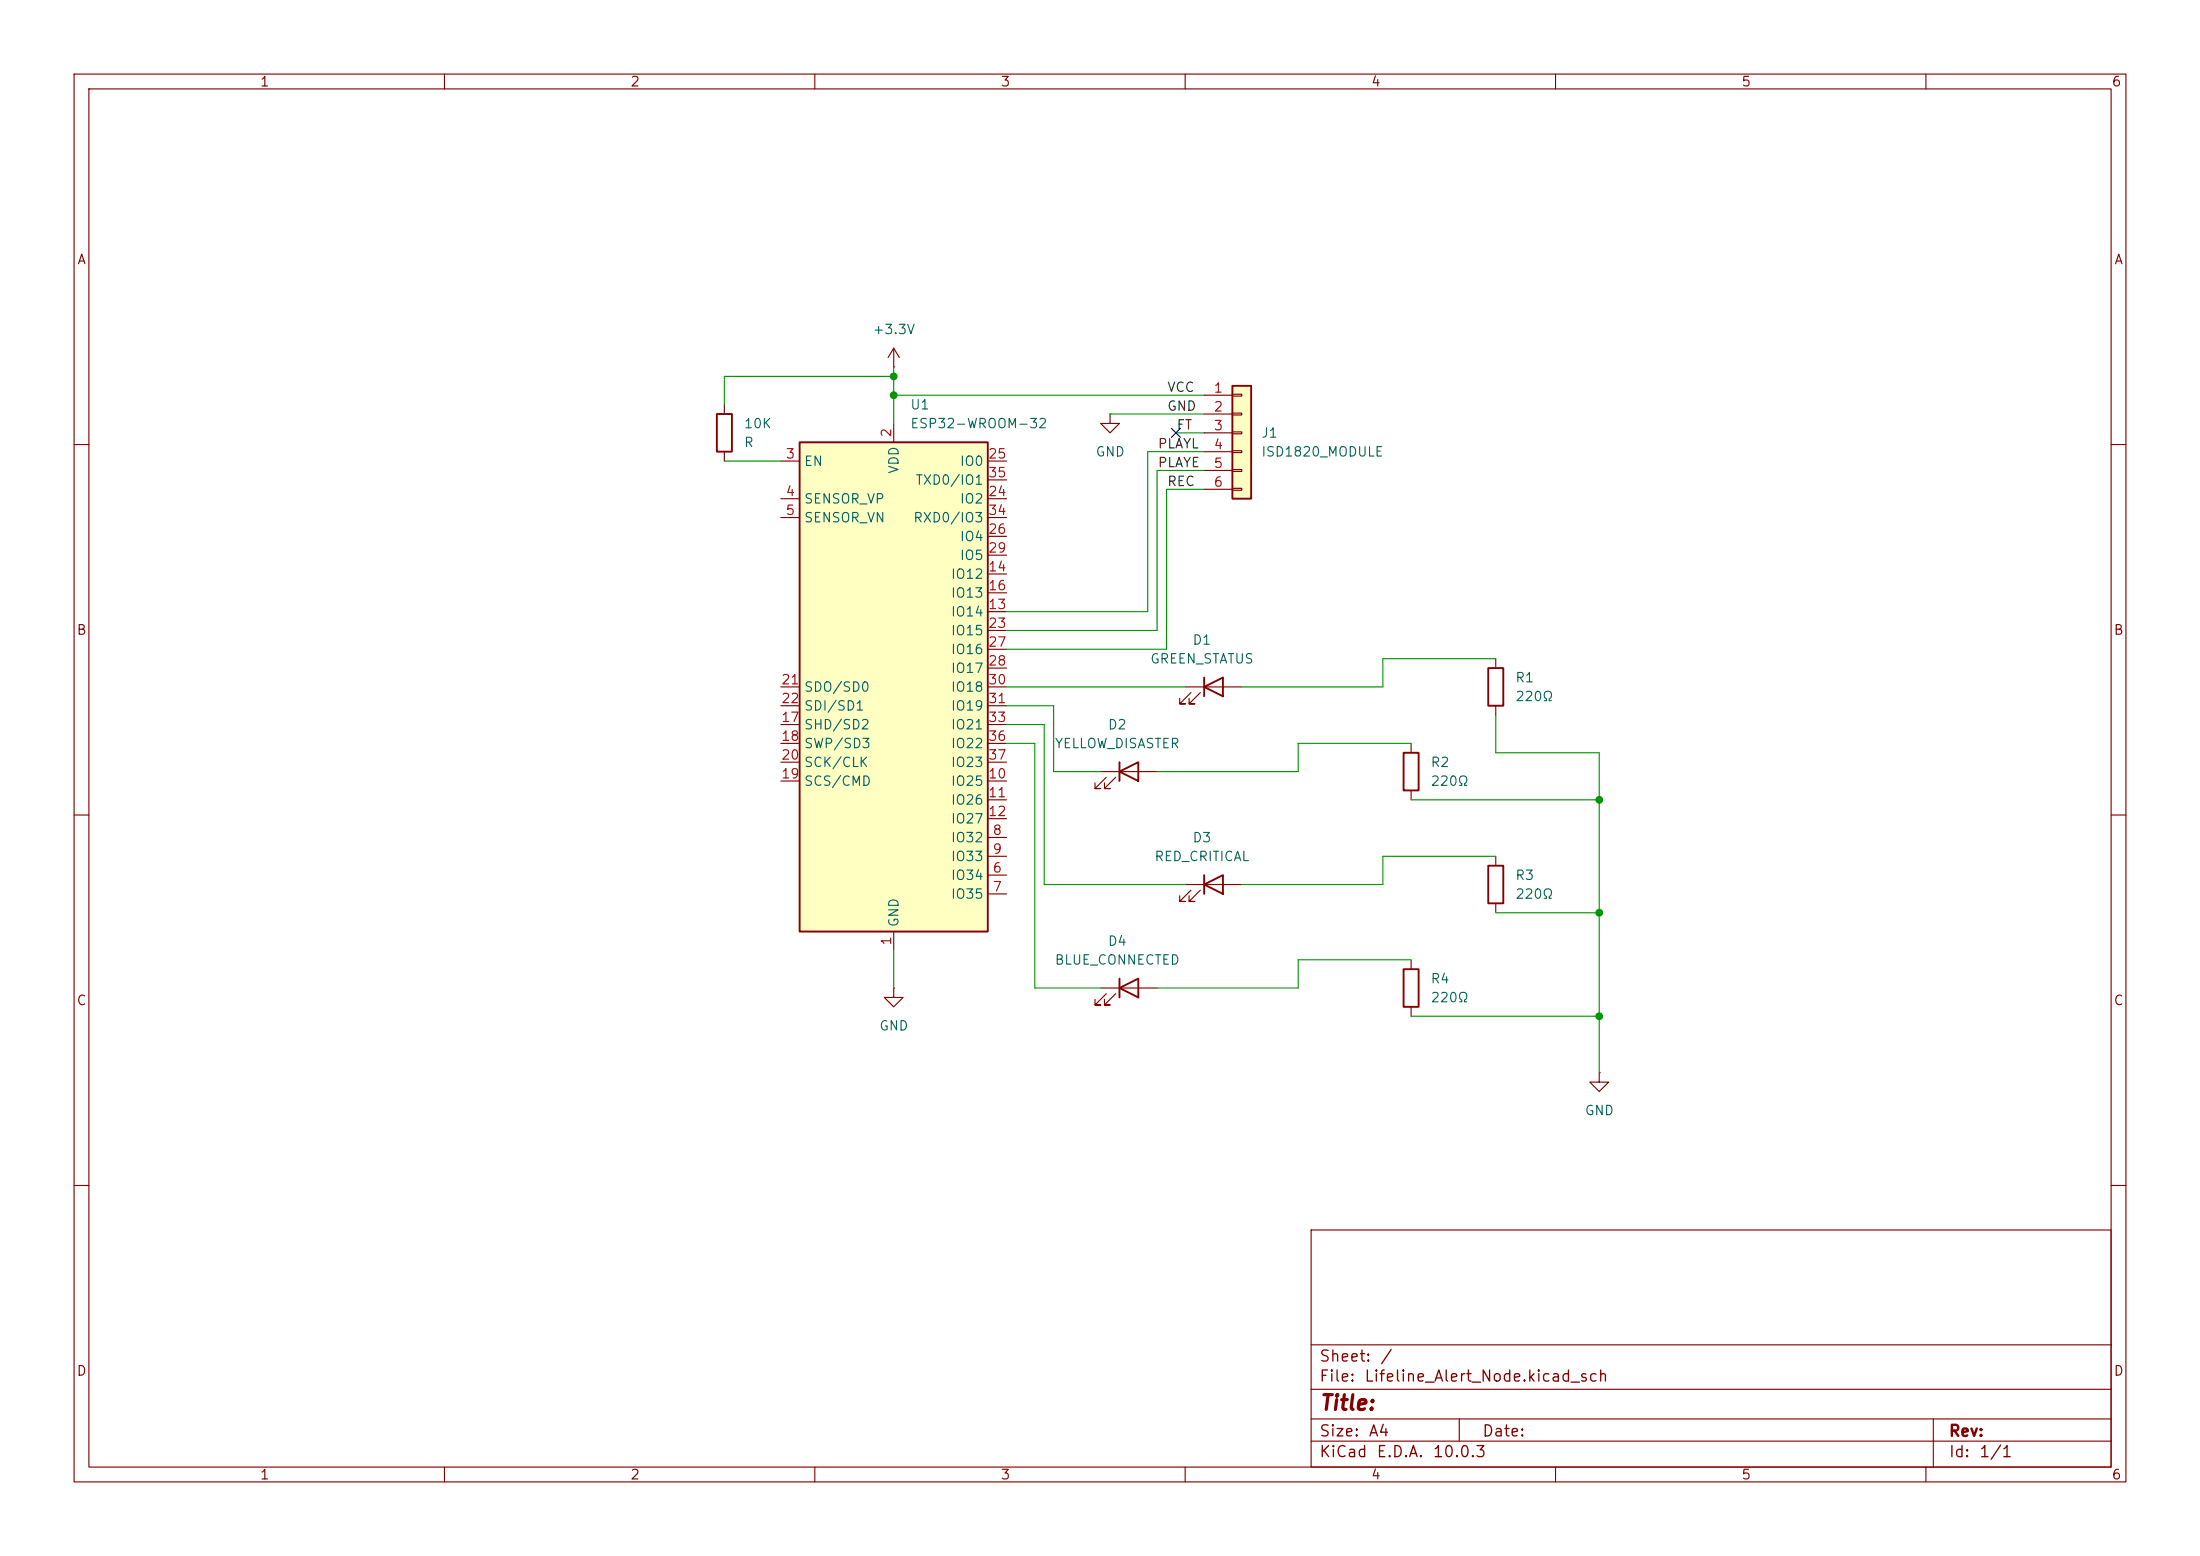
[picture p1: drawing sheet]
(kicad_sch
 (version 20260306)
 (generator "eeschema")
 (generator_version "10.0")
 (paper "A4")
 (lib_symbols
  (symbol "Connector_Generic:Conn_01x06"
   (pin_names
    (offset 1.016) (hide yes)) (exclude_from_sim no) (in_bom yes) (on_board yes)
   (in_pos_files yes)
   (duplicate_pin_numbers_are_jumpers no)
   (property "Reference" "J" (at 0 7.62 0) (show_name no) (do_not_autoplace no) (effects (font (size 1.27 1.27))))
   (property "Value" "Conn_01x06" (at 0 -10.16 0) (show_name no) (do_not_autoplace no) (effects (font (size 1.27 1.27))))
   (property "Footprint" "" (at 0 0 0) (show_name no) (do_not_autoplace no) (hide yes) (effects (font (size 1.27 1.27))))
   (property "Datasheet" "" (at 0 0 0) (show_name no) (do_not_autoplace no) (hide yes) (effects (font (size 1.27 1.27))))
   (property "Description" "Generic connector, single row, 01x06, script generated (kicad-library-utils/schlib/autogen/connector/)" (at 0 0 0) (show_name no) (do_not_autoplace no) (hide yes) (effects (font (size 1.27 1.27))))
   (symbol "Conn_01x06_1_1"
    (rectangle (start -1.27 6.35) (end 1.27 -8.89) (stroke (width 0.254) (type default)) (fill (type background)))
    (rectangle (start -1.27 5.207) (end 0 4.953) (stroke (width 0.1524) (type default)) (fill (type none)))
    (rectangle (start -1.27 2.667) (end 0 2.413) (stroke (width 0.1524) (type default)) (fill (type none)))
    (rectangle (start -1.27 0.127) (end 0 -0.127) (stroke (width 0.1524) (type default)) (fill (type none)))
    (rectangle (start -1.27 -2.413) (end 0 -2.667) (stroke (width 0.1524) (type default)) (fill (type none)))
    (rectangle (start -1.27 -4.953) (end 0 -5.207) (stroke (width 0.1524) (type default)) (fill (type none)))
    (rectangle (start -1.27 -7.493) (end 0 -7.747) (stroke (width 0.1524) (type default)) (fill (type none)))
    (pin passive line (at -5.08 5.08 0) (length 3.81) (name "Pin_1" (effects (font (size 1.27 1.27)))) (number "1" (effects (font (size 1.27 1.27)))))
    (pin passive line (at -5.08 2.54 0) (length 3.81) (name "Pin_2" (effects (font (size 1.27 1.27)))) (number "2" (effects (font (size 1.27 1.27)))))
    (pin passive line (at -5.08 0 0) (length 3.81) (name "Pin_3" (effects (font (size 1.27 1.27)))) (number "3" (effects (font (size 1.27 1.27)))))
    (pin passive line (at -5.08 -2.54 0) (length 3.81) (name "Pin_4" (effects (font (size 1.27 1.27)))) (number "4" (effects (font (size 1.27 1.27)))))
    (pin passive line (at -5.08 -5.08 0) (length 3.81) (name "Pin_5" (effects (font (size 1.27 1.27)))) (number "5" (effects (font (size 1.27 1.27)))))
    (pin passive line (at -5.08 -7.62 0) (length 3.81) (name "Pin_6" (effects (font (size 1.27 1.27)))) (number "6" (effects (font (size 1.27 1.27))))))
   (embedded_fonts no))
  (symbol "Device:LED"
   (pin_numbers (hide yes))
   (pin_names
    (offset 1.016) (hide yes)) (exclude_from_sim no) (in_bom yes) (on_board yes)
   (in_pos_files yes)
   (duplicate_pin_numbers_are_jumpers no)
   (property "Reference" "D" (at 0 2.54 0) (show_name no) (do_not_autoplace no) (effects (font (size 1.27 1.27))))
   (property "Value" "LED" (at 0 -2.54 0) (show_name no) (do_not_autoplace no) (effects (font (size 1.27 1.27))))
   (property "Footprint" "" (at 0 0 0) (show_name no) (do_not_autoplace no) (hide yes) (effects (font (size 1.27 1.27))))
   (property "Datasheet" "" (at 0 0 0) (show_name no) (do_not_autoplace no) (hide yes) (effects (font (size 1.27 1.27))))
   (property "Description" "Light emitting diode" (at 0 0 0) (show_name no) (do_not_autoplace no) (hide yes) (effects (font (size 1.27 1.27))))
   (property "Sim.Pins" "1=K 2=A" (at 0 0 0) (show_name no) (do_not_autoplace no) (hide yes) (effects (font (size 1.27 1.27))))
   (symbol "LED_0_1"
    (polyline (pts (xy -3.048 -0.762) (xy -4.572 -2.286) (xy -3.81 -2.286) (xy -4.572 -2.286) (xy -4.572 -1.524)) (stroke (width 0) (type default)) (fill (type none)))
    (polyline (pts (xy -1.778 -0.762) (xy -3.302 -2.286) (xy -2.54 -2.286) (xy -3.302 -2.286) (xy -3.302 -1.524)) (stroke (width 0) (type default)) (fill (type none)))
    (polyline (pts (xy -1.27 0) (xy 1.27 0)) (stroke (width 0) (type default)) (fill (type none)))
    (polyline (pts (xy -1.27 -1.27) (xy -1.27 1.27)) (stroke (width 0.254) (type default)) (fill (type none)))
    (polyline (pts (xy 1.27 -1.27) (xy 1.27 1.27) (xy -1.27 0) (xy 1.27 -1.27)) (stroke (width 0.254) (type default)) (fill (type none))))
   (symbol "LED_1_1"
    (pin passive line (at -3.81 0 0) (length 2.54) (name "K" (effects (font (size 1.27 1.27)))) (number "1" (effects (font (size 1.27 1.27)))))
    (pin passive line (at 3.81 0 180) (length 2.54) (name "A" (effects (font (size 1.27 1.27)))) (number "2" (effects (font (size 1.27 1.27))))))
   (embedded_fonts no))
  (symbol "Device:R"
   (pin_numbers (hide yes))
   (pin_names
    (offset 0)) (exclude_from_sim no) (in_bom yes) (on_board yes)
   (in_pos_files yes)
   (duplicate_pin_numbers_are_jumpers no)
   (property "Reference" "R" (at 2.032 0 90) (show_name no) (do_not_autoplace no) (effects (font (size 1.27 1.27))))
   (property "Value" "R" (at 0 0 90) (show_name no) (do_not_autoplace no) (effects (font (size 1.27 1.27))))
   (property "Footprint" "" (at -1.778 0 90) (show_name no) (do_not_autoplace no) (hide yes) (effects (font (size 1.27 1.27))))
   (property "Datasheet" "" (at 0 0 0) (show_name no) (do_not_autoplace no) (hide yes) (effects (font (size 1.27 1.27))))
   (property "Description" "Resistor" (at 0 0 0) (show_name no) (do_not_autoplace no) (hide yes) (effects (font (size 1.27 1.27))))
   (symbol "R_0_1"
    (rectangle (start -1.016 -2.54) (end 1.016 2.54) (stroke (width 0.254) (type default)) (fill (type none))))
   (symbol "R_1_1"
    (pin passive line (at 0 3.81 270) (length 1.27) (name "" (effects (font (size 1.27 1.27)))) (number "1" (effects (font (size 1.27 1.27)))))
    (pin passive line (at 0 -3.81 90) (length 1.27) (name "" (effects (font (size 1.27 1.27)))) (number "2" (effects (font (size 1.27 1.27))))))
   (embedded_fonts no))
  (symbol "RF_Module:ESP32-WROOM-32" (exclude_from_sim no) (in_bom yes) (on_board yes)
   (in_pos_files yes)
   (duplicate_pin_numbers_are_jumpers no)
   (property "Reference" "U" (at -12.7 34.29 0) (show_name no) (do_not_autoplace no) (effects (font (size 1.27 1.27)) (justify left)))
   (property "Value" "ESP32-WROOM-32" (at 1.27 34.29 0) (show_name no) (do_not_autoplace no) (effects (font (size 1.27 1.27)) (justify left)))
   (property "Footprint" "RF_Module:ESP32-WROOM-32" (at 0 -38.1 0) (show_name no) (do_not_autoplace no) (hide yes) (effects (font (size 1.27 1.27))))
   (property "Datasheet" "https://www.espressif.com/sites/default/files/documentation/esp32-wroom-32_datasheet_en.pdf" (at -7.62 1.27 0) (show_name no) (do_not_autoplace no) (hide yes) (effects (font (size 1.27 1.27))))
   (property "Description" "RF Module, ESP32-D0WDQ6 SoC, Wi-Fi 802.11b/g/n, Bluetooth, BLE, 32-bit, 2.7-3.6V, onboard antenna, SMD" (at 0 0 0) (show_name no) (do_not_autoplace no) (hide yes) (effects (font (size 1.27 1.27))))
   (symbol "ESP32-WROOM-32_0_1"
    (rectangle (start -12.7 33.02) (end 12.7 -33.02) (stroke (width 0.254) (type default)) (fill (type background))))
   (symbol "ESP32-WROOM-32_1_1"
    (pin power_in line (at 0 -35.56 90) (length 2.54) (name "GND" (effects (font (size 1.27 1.27)))) (number "1" (effects (font (size 1.27 1.27)))))
    (pin power_in line (at 0 35.56 270) (length 2.54) (name "VDD" (effects (font (size 1.27 1.27)))) (number "2" (effects (font (size 1.27 1.27)))))
    (pin input line (at -15.24 30.48 0) (length 2.54) (name "EN" (effects (font (size 1.27 1.27)))) (number "3" (effects (font (size 1.27 1.27)))))
    (pin input line (at -15.24 25.4 0) (length 2.54) (name "SENSOR_VP" (effects (font (size 1.27 1.27)))) (number "4" (effects (font (size 1.27 1.27)))))
    (pin input line (at -15.24 22.86 0) (length 2.54) (name "SENSOR_VN" (effects (font (size 1.27 1.27)))) (number "5" (effects (font (size 1.27 1.27)))))
    (pin input line (at 15.24 -25.4 180) (length 2.54) (name "IO34" (effects (font (size 1.27 1.27)))) (number "6" (effects (font (size 1.27 1.27)))))
    (pin input line (at 15.24 -27.94 180) (length 2.54) (name "IO35" (effects (font (size 1.27 1.27)))) (number "7" (effects (font (size 1.27 1.27)))))
    (pin bidirectional line (at 15.24 -20.32 180) (length 2.54) (name "IO32" (effects (font (size 1.27 1.27)))) (number "8" (effects (font (size 1.27 1.27)))))
    (pin bidirectional line (at 15.24 -22.86 180) (length 2.54) (name "IO33" (effects (font (size 1.27 1.27)))) (number "9" (effects (font (size 1.27 1.27)))))
    (pin bidirectional line (at 15.24 -12.7 180) (length 2.54) (name "IO25" (effects (font (size 1.27 1.27)))) (number "10" (effects (font (size 1.27 1.27)))))
    (pin bidirectional line (at 15.24 -15.24 180) (length 2.54) (name "IO26" (effects (font (size 1.27 1.27)))) (number "11" (effects (font (size 1.27 1.27)))))
    (pin bidirectional line (at 15.24 -17.78 180) (length 2.54) (name "IO27" (effects (font (size 1.27 1.27)))) (number "12" (effects (font (size 1.27 1.27)))))
    (pin bidirectional line (at 15.24 10.16 180) (length 2.54) (name "IO14" (effects (font (size 1.27 1.27)))) (number "13" (effects (font (size 1.27 1.27)))))
    (pin bidirectional line (at 15.24 15.24 180) (length 2.54) (name "IO12" (effects (font (size 1.27 1.27)))) (number "14" (effects (font (size 1.27 1.27)))))
    (pin passive line (at 0 -35.56 90) (length 2.54) (hide yes) (name "GND" (effects (font (size 1.27 1.27)))) (number "15" (effects (font (size 1.27 1.27)))))
    (pin bidirectional line (at 15.24 12.7 180) (length 2.54) (name "IO13" (effects (font (size 1.27 1.27)))) (number "16" (effects (font (size 1.27 1.27)))))
    (pin bidirectional line (at -15.24 -5.08 0) (length 2.54) (name "SHD/SD2" (effects (font (size 1.27 1.27)))) (number "17" (effects (font (size 1.27 1.27)))))
    (pin bidirectional line (at -15.24 -7.62 0) (length 2.54) (name "SWP/SD3" (effects (font (size 1.27 1.27)))) (number "18" (effects (font (size 1.27 1.27)))))
    (pin bidirectional line (at -15.24 -12.7 0) (length 2.54) (name "SCS/CMD" (effects (font (size 1.27 1.27)))) (number "19" (effects (font (size 1.27 1.27)))))
    (pin bidirectional line (at -15.24 -10.16 0) (length 2.54) (name "SCK/CLK" (effects (font (size 1.27 1.27)))) (number "20" (effects (font (size 1.27 1.27)))))
    (pin bidirectional line (at -15.24 0 0) (length 2.54) (name "SDO/SD0" (effects (font (size 1.27 1.27)))) (number "21" (effects (font (size 1.27 1.27)))))
    (pin bidirectional line (at -15.24 -2.54 0) (length 2.54) (name "SDI/SD1" (effects (font (size 1.27 1.27)))) (number "22" (effects (font (size 1.27 1.27)))))
    (pin bidirectional line (at 15.24 7.62 180) (length 2.54) (name "IO15" (effects (font (size 1.27 1.27)))) (number "23" (effects (font (size 1.27 1.27)))))
    (pin bidirectional line (at 15.24 25.4 180) (length 2.54) (name "IO2" (effects (font (size 1.27 1.27)))) (number "24" (effects (font (size 1.27 1.27)))))
    (pin bidirectional line (at 15.24 30.48 180) (length 2.54) (name "IO0" (effects (font (size 1.27 1.27)))) (number "25" (effects (font (size 1.27 1.27)))))
    (pin bidirectional line (at 15.24 20.32 180) (length 2.54) (name "IO4" (effects (font (size 1.27 1.27)))) (number "26" (effects (font (size 1.27 1.27)))))
    (pin bidirectional line (at 15.24 5.08 180) (length 2.54) (name "IO16" (effects (font (size 1.27 1.27)))) (number "27" (effects (font (size 1.27 1.27)))))
    (pin bidirectional line (at 15.24 2.54 180) (length 2.54) (name "IO17" (effects (font (size 1.27 1.27)))) (number "28" (effects (font (size 1.27 1.27)))))
    (pin bidirectional line (at 15.24 17.78 180) (length 2.54) (name "IO5" (effects (font (size 1.27 1.27)))) (number "29" (effects (font (size 1.27 1.27)))))
    (pin bidirectional line (at 15.24 0 180) (length 2.54) (name "IO18" (effects (font (size 1.27 1.27)))) (number "30" (effects (font (size 1.27 1.27)))))
    (pin bidirectional line (at 15.24 -2.54 180) (length 2.54) (name "IO19" (effects (font (size 1.27 1.27)))) (number "31" (effects (font (size 1.27 1.27)))))
    (pin no_connect line (at -12.7 -27.94 0) (length 2.54) (hide yes) (name "NC" (effects (font (size 1.27 1.27)))) (number "32" (effects (font (size 1.27 1.27)))))
    (pin bidirectional line (at 15.24 -5.08 180) (length 2.54) (name "IO21" (effects (font (size 1.27 1.27)))) (number "33" (effects (font (size 1.27 1.27)))))
    (pin bidirectional line (at 15.24 22.86 180) (length 2.54) (name "RXD0/IO3" (effects (font (size 1.27 1.27)))) (number "34" (effects (font (size 1.27 1.27)))))
    (pin bidirectional line (at 15.24 27.94 180) (length 2.54) (name "TXD0/IO1" (effects (font (size 1.27 1.27)))) (number "35" (effects (font (size 1.27 1.27)))))
    (pin bidirectional line (at 15.24 -7.62 180) (length 2.54) (name "IO22" (effects (font (size 1.27 1.27)))) (number "36" (effects (font (size 1.27 1.27)))))
    (pin bidirectional line (at 15.24 -10.16 180) (length 2.54) (name "IO23" (effects (font (size 1.27 1.27)))) (number "37" (effects (font (size 1.27 1.27)))))
    (pin passive line (at 0 -35.56 90) (length 2.54) (hide yes) (name "GND" (effects (font (size 1.27 1.27)))) (number "38" (effects (font (size 1.27 1.27)))))
    (pin passive line (at 0 -35.56 90) (length 2.54) (hide yes) (name "GND" (effects (font (size 1.27 1.27)))) (number "39" (effects (font (size 1.27 1.27))))))
   (embedded_fonts no))
  (symbol "power:+3.3V"
   (power global)
   (pin_numbers (hide yes))
   (pin_names
    (offset 0) (hide yes)) (exclude_from_sim no) (in_bom yes) (on_board yes)
   (in_pos_files yes)
   (duplicate_pin_numbers_are_jumpers no)
   (property "Reference" "#PWR" (at 0 -3.81 0) (show_name no) (do_not_autoplace no) (hide yes) (effects (font (size 1.27 1.27))))
   (property "Value" "+3.3V" (at 0 3.556 0) (show_name no) (do_not_autoplace no) (effects (font (size 1.27 1.27))))
   (property "Footprint" "" (at 0 0 0) (show_name no) (do_not_autoplace no) (hide yes) (effects (font (size 1.27 1.27))))
   (property "Datasheet" "" (at 0 0 0) (show_name no) (do_not_autoplace no) (hide yes) (effects (font (size 1.27 1.27))))
   (property "Description" "Power symbol creates a global label with name \"+3.3V\"" (at 0 0 0) (show_name no) (do_not_autoplace no) (hide yes) (effects (font (size 1.27 1.27))))
   (symbol "+3.3V_0_1"
    (polyline (pts (xy -0.762 1.27) (xy 0 2.54)) (stroke (width 0) (type default)) (fill (type none)))
    (polyline (pts (xy 0 2.54) (xy 0.762 1.27)) (stroke (width 0) (type default)) (fill (type none)))
    (polyline (pts (xy 0 0) (xy 0 2.54)) (stroke (width 0) (type default)) (fill (type none))))
   (symbol "+3.3V_1_1"
    (pin power_in line (at 0 0 90) (length 0) (name "" (effects (font (size 1.27 1.27)))) (number "1" (effects (font (size 1.27 1.27))))))
   (embedded_fonts no))
  (symbol "power:GND"
   (power global)
   (pin_numbers (hide yes))
   (pin_names
    (offset 0) (hide yes)) (exclude_from_sim no) (in_bom yes) (on_board yes)
   (in_pos_files yes)
   (duplicate_pin_numbers_are_jumpers no)
   (property "Reference" "#PWR" (at 0 -6.35 0) (show_name no) (do_not_autoplace no) (hide yes) (effects (font (size 1.27 1.27))))
   (property "Value" "GND" (at 0 -3.81 0) (show_name no) (do_not_autoplace no) (effects (font (size 1.27 1.27))))
   (property "Footprint" "" (at 0 0 0) (show_name no) (do_not_autoplace no) (hide yes) (effects (font (size 1.27 1.27))))
   (property "Datasheet" "" (at 0 0 0) (show_name no) (do_not_autoplace no) (hide yes) (effects (font (size 1.27 1.27))))
   (property "Description" "Power symbol creates a global label with name \"GND\" , ground" (at 0 0 0) (show_name no) (do_not_autoplace no) (hide yes) (effects (font (size 1.27 1.27))))
   (symbol "GND_0_1"
    (polyline (pts (xy 0 0) (xy 0 -1.27) (xy 1.27 -1.27) (xy 0 -2.54) (xy -1.27 -1.27) (xy 0 -1.27)) (stroke (width 0) (type default)) (fill (type none))))
   (symbol "GND_1_1"
    (pin power_in line (at 0 0 270) (length 0) (name "" (effects (font (size 1.27 1.27)))) (number "1" (effects (font (size 1.27 1.27))))))
   (embedded_fonts no)))
 (junction
  (at 232.41 104.14)
  (diameter 0)
  (color 0 0 0 0))
 (junction
  (at 232.41 88.9)
  (diameter 0)
  (color 0 0 0 0))
 (junction
  (at 232.41 118.11)
  (diameter 0)
  (color 0 0 0 0))
 (junction
  (at 137.16 34.29)
  (diameter 0)
  (color 0 0 0 0))
 (junction
  (at 137.16 31.75)
  (diameter 0)
  (color 0 0 0 0))
 (no_connect
  (at 175.26 39.37))
 (wire
  (pts (xy 152.4 73.66) (xy 176.53 73.66))
  (stroke (width 0) (type default)))
 (wire
  (pts (xy 203.2 73.66) (xy 203.2 69.85))
  (stroke (width 0) (type default)))
 (wire
  (pts (xy 218.44 104.14) (xy 232.41 104.14))
  (stroke (width 0) (type default)))
 (wire
  (pts (xy 191.77 85.09) (xy 191.77 81.28))
  (stroke (width 0) (type default)))
 (wire
  (pts (xy 232.41 104.14) (xy 232.41 118.11))
  (stroke (width 0) (type default)))
 (wire
  (pts (xy 152.4 78.74) (xy 157.48 78.74))
  (stroke (width 0) (type default)))
 (wire
  (pts (xy 184.15 73.66) (xy 203.2 73.66))
  (stroke (width 0) (type default)))
 (wire
  (pts (xy 171.45 63.5) (xy 171.45 41.91))
  (stroke (width 0) (type default)))
 (wire
  (pts (xy 157.48 100.33) (xy 176.53 100.33))
  (stroke (width 0) (type default)))
 (wire
  (pts (xy 156.21 81.28) (xy 156.21 114.3))
  (stroke (width 0) (type default)))
 (wire
  (pts (xy 172.72 66.04) (xy 172.72 44.45))
  (stroke (width 0) (type default)))
 (wire
  (pts (xy 157.48 78.74) (xy 157.48 100.33))
  (stroke (width 0) (type default)))
 (wire
  (pts (xy 203.2 100.33) (xy 203.2 96.52))
  (stroke (width 0) (type default)))
 (wire
  (pts (xy 184.15 100.33) (xy 203.2 100.33))
  (stroke (width 0) (type default)))
 (wire
  (pts (xy 203.2 69.85) (xy 218.44 69.85))
  (stroke (width 0) (type default)))
 (wire
  (pts (xy 137.16 34.29) (xy 137.16 38.1))
  (stroke (width 0) (type default)))
 (wire
  (pts (xy 158.75 85.09) (xy 165.1 85.09))
  (stroke (width 0) (type default)))
 (wire
  (pts (xy 171.45 41.91) (xy 179.07 41.91))
  (stroke (width 0) (type default)))
 (wire
  (pts (xy 158.75 76.2) (xy 158.75 85.09))
  (stroke (width 0) (type default)))
 (wire
  (pts (xy 203.2 96.52) (xy 218.44 96.52))
  (stroke (width 0) (type default)))
 (wire
  (pts (xy 172.72 44.45) (xy 179.07 44.45))
  (stroke (width 0) (type default)))
 (wire
  (pts (xy 173.99 68.58) (xy 173.99 46.99))
  (stroke (width 0) (type default)))
 (wire
  (pts (xy 175.26 39.37) (xy 179.07 39.37))
  (stroke (width 0) (type default)))
 (wire
  (pts (xy 232.41 88.9) (xy 232.41 104.14))
  (stroke (width 0) (type default)))
 (wire
  (pts (xy 152.4 81.28) (xy 156.21 81.28))
  (stroke (width 0) (type default)))
 (wire
  (pts (xy 232.41 118.11) (xy 232.41 125.73))
  (stroke (width 0) (type default)))
 (wire
  (pts (xy 152.4 76.2) (xy 158.75 76.2))
  (stroke (width 0) (type default)))
 (wire
  (pts (xy 218.44 82.55) (xy 218.44 77.47))
  (stroke (width 0) (type default)))
 (wire
  (pts (xy 191.77 110.49) (xy 207.01 110.49))
  (stroke (width 0) (type default)))
 (wire
  (pts (xy 114.3 31.75) (xy 137.16 31.75))
  (stroke (width 0) (type default)))
 (wire
  (pts (xy 137.16 31.75) (xy 137.16 34.29))
  (stroke (width 0) (type default)))
 (wire
  (pts (xy 172.72 114.3) (xy 191.77 114.3))
  (stroke (width 0) (type default)))
 (wire
  (pts (xy 232.41 82.55) (xy 232.41 88.9))
  (stroke (width 0) (type default)))
 (wire
  (pts (xy 137.16 34.29) (xy 179.07 34.29))
  (stroke (width 0) (type default)))
 (wire
  (pts (xy 191.77 114.3) (xy 191.77 110.49))
  (stroke (width 0) (type default)))
 (wire
  (pts (xy 156.21 114.3) (xy 165.1 114.3))
  (stroke (width 0) (type default)))
 (wire
  (pts (xy 114.3 35.56) (xy 114.3 31.75))
  (stroke (width 0) (type default)))
 (wire
  (pts (xy 173.99 46.99) (xy 179.07 46.99))
  (stroke (width 0) (type default)))
 (wire
  (pts (xy 152.4 63.5) (xy 171.45 63.5))
  (stroke (width 0) (type default)))
 (wire
  (pts (xy 152.4 68.58) (xy 173.99 68.58))
  (stroke (width 0) (type default)))
 (wire
  (pts (xy 152.4 66.04) (xy 172.72 66.04))
  (stroke (width 0) (type default)))
 (wire
  (pts (xy 137.16 109.22) (xy 137.16 114.3))
  (stroke (width 0) (type default)))
 (wire
  (pts (xy 166.37 36.83) (xy 179.07 36.83))
  (stroke (width 0) (type default)))
 (wire
  (pts (xy 191.77 81.28) (xy 207.01 81.28))
  (stroke (width 0) (type default)))
 (wire
  (pts (xy 207.01 118.11) (xy 232.41 118.11))
  (stroke (width 0) (type default)))
 (wire
  (pts (xy 114.3 43.18) (xy 121.92 43.18))
  (stroke (width 0) (type default)))
 (wire
  (pts (xy 207.01 88.9) (xy 232.41 88.9))
  (stroke (width 0) (type default)))
 (wire
  (pts (xy 172.72 85.09) (xy 191.77 85.09))
  (stroke (width 0) (type default)))
 (wire
  (pts (xy 137.16 30.48) (xy 137.16 31.75))
  (stroke (width 0) (type default)))
 (wire
  (pts (xy 232.41 82.55) (xy 218.44 82.55))
  (stroke (width 0) (type default)))
 (label "VCC"
  (at 173.99 34.29 0)
  (effects (font (size 1.27 1.27)) (justify left bottom)))
 (label "PLAYE"
  (at 172.72 44.45 0)
  (effects (font (size 1.27 1.27)) (justify left bottom)))
 (label "GND"
  (at 173.99 36.83 0)
  (effects (font (size 1.27 1.27)) (justify left bottom)))
 (label "REC"
  (at 173.99 46.99 0)
  (effects (font (size 1.27 1.27)) (justify left bottom)))
 (label "FT"
  (at 175.26 39.37 0)
  (effects (font (size 1.27 1.27)) (justify left bottom)))
 (label "PLAYL"
  (at 172.72 41.91 0)
  (effects (font (size 1.27 1.27)) (justify left bottom)))
 (symbol
  (lib_id "power:GND")
  (at 137.16 114.3 0)
  (unit 1)
  (body_style 1)
  (exclude_from_sim no)
  (in_bom yes)
  (on_board yes)
  (in_pos_files yes)
  (dnp no)
  (fields_autoplaced yes)
  (property "Reference" "#PWR01" (at 137.16 120.65 0) (hide yes) (show_name no) (do_not_autoplace no) (effects (font (size 1.27 1.27))))
  (property "Value" "GND" (at 137.16 119.38 0) (show_name no) (do_not_autoplace no) (effects (font (size 1.27 1.27))))
  (property "Footprint" "" (at 137.16 114.3 0) (hide yes) (show_name no) (do_not_autoplace no) (effects (font (size 1.27 1.27))))
  (property "Datasheet" "" (at 137.16 114.3 0) (hide yes) (show_name no) (do_not_autoplace no) (effects (font (size 1.27 1.27))))
  (property "Description" "Power symbol creates a global label with name \"GND\" , ground" (at 137.16 114.3 0) (hide yes) (show_name no) (do_not_autoplace no) (effects (font (size 1.27 1.27))))
  (pin "1"))
 (symbol
  (lib_id "power:+3.3V")
  (at 137.16 30.48 0)
  (unit 1)
  (body_style 1)
  (exclude_from_sim no)
  (in_bom yes)
  (on_board yes)
  (in_pos_files yes)
  (dnp no)
  (fields_autoplaced yes)
  (property "Reference" "#PWR02" (at 137.16 34.29 0) (hide yes) (show_name no) (do_not_autoplace no) (effects (font (size 1.27 1.27))))
  (property "Value" "+3.3V" (at 137.16 25.4 0) (show_name no) (do_not_autoplace no) (effects (font (size 1.27 1.27))))
  (property "Footprint" "" (at 137.16 30.48 0) (hide yes) (show_name no) (do_not_autoplace no) (effects (font (size 1.27 1.27))))
  (property "Datasheet" "" (at 137.16 30.48 0) (hide yes) (show_name no) (do_not_autoplace no) (effects (font (size 1.27 1.27))))
  (property "Description" "Power symbol creates a global label with name \"+3.3V\"" (at 137.16 30.48 0) (hide yes) (show_name no) (do_not_autoplace no) (effects (font (size 1.27 1.27))))
  (pin "1"))
 (symbol
  (lib_id "power:GND")
  (at 232.41 125.73 0)
  (unit 1)
  (body_style 1)
  (exclude_from_sim no)
  (in_bom yes)
  (on_board yes)
  (in_pos_files yes)
  (dnp no)
  (fields_autoplaced yes)
  (property "Reference" "#PWR03" (at 232.41 132.08 0) (hide yes) (show_name no) (do_not_autoplace no) (effects (font (size 1.27 1.27))))
  (property "Value" "GND" (at 232.41 130.81 0) (show_name no) (do_not_autoplace no) (effects (font (size 1.27 1.27))))
  (property "Footprint" "" (at 232.41 125.73 0) (hide yes) (show_name no) (do_not_autoplace no) (effects (font (size 1.27 1.27))))
  (property "Datasheet" "" (at 232.41 125.73 0) (hide yes) (show_name no) (do_not_autoplace no) (effects (font (size 1.27 1.27))))
  (property "Description" "Power symbol creates a global label with name \"GND\" , ground" (at 232.41 125.73 0) (hide yes) (show_name no) (do_not_autoplace no) (effects (font (size 1.27 1.27))))
  (pin "1"))
 (symbol
  (lib_id "Device:R")
  (at 218.44 100.33 0)
  (unit 1)
  (body_style 1)
  (exclude_from_sim no)
  (in_bom yes)
  (on_board yes)
  (in_pos_files yes)
  (dnp no)
  (fields_autoplaced yes)
  (property "Reference" "R3" (at 220.98 99.0599 0) (show_name no) (do_not_autoplace no) (effects (font (size 1.27 1.27)) (justify left)))
  (property "Value" "220Ω" (at 220.98 101.5999 0) (show_name no) (do_not_autoplace no) (effects (font (size 1.27 1.27)) (justify left)))
  (property "Footprint" "" (at 216.662 100.33 90) (hide yes) (show_name no) (do_not_autoplace no) (effects (font (size 1.27 1.27))))
  (property "Datasheet" "" (at 218.44 100.33 0) (hide yes) (show_name no) (do_not_autoplace no) (effects (font (size 1.27 1.27))))
  (property "Description" "Resistor" (at 218.44 100.33 0) (hide yes) (show_name no) (do_not_autoplace no) (effects (font (size 1.27 1.27))))
  (pin "1")
  (pin "2"))
 (symbol
  (lib_id "Device:LED")
  (at 168.91 114.3 0)
  (unit 1)
  (body_style 1)
  (exclude_from_sim no)
  (in_bom yes)
  (on_board yes)
  (in_pos_files yes)
  (dnp no)
  (fields_autoplaced yes)
  (property "Reference" "D4" (at 167.3225 107.95 0) (show_name no) (do_not_autoplace no) (effects (font (size 1.27 1.27))))
  (property "Value" "BLUE_CONNECTED" (at 167.3225 110.49 0) (show_name no) (do_not_autoplace no) (effects (font (size 1.27 1.27))))
  (property "Footprint" "" (at 168.91 114.3 0) (hide yes) (show_name no) (do_not_autoplace no) (effects (font (size 1.27 1.27))))
  (property "Datasheet" "" (at 168.91 114.3 0) (hide yes) (show_name no) (do_not_autoplace no) (effects (font (size 1.27 1.27))))
  (property "Description" "Light emitting diode" (at 168.91 114.3 0) (hide yes) (show_name no) (do_not_autoplace no) (effects (font (size 1.27 1.27))))
  (property "Sim.Pins" "1=K 2=A" (at 168.91 114.3 0) (hide yes) (show_name no) (do_not_autoplace no) (effects (font (size 1.27 1.27))))
  (pin "1")
  (pin "2"))
 (symbol
  (lib_id "Device:R")
  (at 114.3 39.37 0)
  (unit 1)
  (body_style 1)
  (exclude_from_sim no)
  (in_bom yes)
  (on_board yes)
  (in_pos_files yes)
  (dnp no)
  (fields_autoplaced yes)
  (property "Reference" "10K" (at 116.84 38.0999 0) (show_name no) (do_not_autoplace no) (effects (font (size 1.27 1.27)) (justify left)))
  (property "Value" "R" (at 116.84 40.6399 0) (show_name no) (do_not_autoplace no) (effects (font (size 1.27 1.27)) (justify left)))
  (property "Footprint" "" (at 112.522 39.37 90) (hide yes) (show_name no) (do_not_autoplace no) (effects (font (size 1.27 1.27))))
  (property "Datasheet" "" (at 114.3 39.37 0) (hide yes) (show_name no) (do_not_autoplace no) (effects (font (size 1.27 1.27))))
  (property "Description" "Resistor" (at 114.3 39.37 0) (hide yes) (show_name no) (do_not_autoplace no) (effects (font (size 1.27 1.27))))
  (pin "2")
  (pin "1"))
 (symbol
  (lib_id "Device:R")
  (at 207.01 114.3 0)
  (unit 1)
  (body_style 1)
  (exclude_from_sim no)
  (in_bom yes)
  (on_board yes)
  (in_pos_files yes)
  (dnp no)
  (fields_autoplaced yes)
  (property "Reference" "R4" (at 209.55 113.0299 0) (show_name no) (do_not_autoplace no) (effects (font (size 1.27 1.27)) (justify left)))
  (property "Value" "220Ω" (at 209.55 115.5699 0) (show_name no) (do_not_autoplace no) (effects (font (size 1.27 1.27)) (justify left)))
  (property "Footprint" "" (at 205.232 114.3 90) (hide yes) (show_name no) (do_not_autoplace no) (effects (font (size 1.27 1.27))))
  (property "Datasheet" "" (at 207.01 114.3 0) (hide yes) (show_name no) (do_not_autoplace no) (effects (font (size 1.27 1.27))))
  (property "Description" "Resistor" (at 207.01 114.3 0) (hide yes) (show_name no) (do_not_autoplace no) (effects (font (size 1.27 1.27))))
  (pin "1")
  (pin "2"))
 (symbol
  (lib_id "RF_Module:ESP32-WROOM-32")
  (at 137.16 73.66 0)
  (unit 1)
  (body_style 1)
  (exclude_from_sim no)
  (in_bom yes)
  (on_board yes)
  (in_pos_files yes)
  (dnp no)
  (fields_autoplaced yes)
  (property "Reference" "U1" (at 139.3033 35.56 0) (show_name no) (do_not_autoplace no) (effects (font (size 1.27 1.27)) (justify left)))
  (property "Value" "ESP32-WROOM-32" (at 139.3033 38.1 0) (show_name no) (do_not_autoplace no) (effects (font (size 1.27 1.27)) (justify left)))
  (property "Footprint" "RF_Module:ESP32-WROOM-32" (at 137.16 111.76 0) (hide yes) (show_name no) (do_not_autoplace no) (effects (font (size 1.27 1.27))))
  (property "Datasheet" "https://www.espressif.com/sites/default/files/documentation/esp32-wroom-32_datasheet_en.pdf" (at 129.54 72.39 0) (hide yes) (show_name no) (do_not_autoplace no) (effects (font (size 1.27 1.27))))
  (property "Description" "RF Module, ESP32-D0WDQ6 SoC, Wi-Fi 802.11b/g/n, Bluetooth, BLE, 32-bit, 2.7-3.6V, onboard antenna, SMD" (at 137.16 73.66 0) (hide yes) (show_name no) (do_not_autoplace no) (effects (font (size 1.27 1.27))))
  (pin "2")
  (pin "11")
  (pin "13")
  (pin "4")
  (pin "5")
  (pin "1")
  (pin "6")
  (pin "7")
  (pin "8")
  (pin "3")
  (pin "9")
  (pin "10")
  (pin "12")
  (pin "20")
  (pin "27")
  (pin "14")
  (pin "23")
  (pin "16")
  (pin "18")
  (pin "17")
  (pin "15")
  (pin "25")
  (pin "22")
  (pin "34")
  (pin "31")
  (pin "33")
  (pin "19")
  (pin "26")
  (pin "32")
  (pin "24")
  (pin "21")
  (pin "35")
  (pin "29")
  (pin "36")
  (pin "37")
  (pin "38")
  (pin "28")
  (pin "30")
  (pin "39"))
 (symbol
  (lib_id "Device:LED")
  (at 168.91 85.09 0)
  (unit 1)
  (body_style 1)
  (exclude_from_sim no)
  (in_bom yes)
  (on_board yes)
  (in_pos_files yes)
  (dnp no)
  (fields_autoplaced yes)
  (property "Reference" "D2" (at 167.3225 78.74 0) (show_name no) (do_not_autoplace no) (effects (font (size 1.27 1.27))))
  (property "Value" "YELLOW_DISASTER" (at 167.3225 81.28 0) (show_name no) (do_not_autoplace no) (effects (font (size 1.27 1.27))))
  (property "Footprint" "" (at 168.91 85.09 0) (hide yes) (show_name no) (do_not_autoplace no) (effects (font (size 1.27 1.27))))
  (property "Datasheet" "" (at 168.91 85.09 0) (hide yes) (show_name no) (do_not_autoplace no) (effects (font (size 1.27 1.27))))
  (property "Description" "Light emitting diode" (at 168.91 85.09 0) (hide yes) (show_name no) (do_not_autoplace no) (effects (font (size 1.27 1.27))))
  (property "Sim.Pins" "1=K 2=A" (at 168.91 85.09 0) (hide yes) (show_name no) (do_not_autoplace no) (effects (font (size 1.27 1.27))))
  (pin "1")
  (pin "2"))
 (symbol
  (lib_id "Device:LED")
  (at 180.34 73.66 0)
  (unit 1)
  (body_style 1)
  (exclude_from_sim no)
  (in_bom yes)
  (on_board yes)
  (in_pos_files yes)
  (dnp no)
  (fields_autoplaced yes)
  (property "Reference" "D1" (at 178.7525 67.31 0) (show_name no) (do_not_autoplace no) (effects (font (size 1.27 1.27))))
  (property "Value" "GREEN_STATUS" (at 178.7525 69.85 0) (show_name no) (do_not_autoplace no) (effects (font (size 1.27 1.27))))
  (property "Footprint" "" (at 180.34 73.66 0) (hide yes) (show_name no) (do_not_autoplace no) (effects (font (size 1.27 1.27))))
  (property "Datasheet" "" (at 180.34 73.66 0) (hide yes) (show_name no) (do_not_autoplace no) (effects (font (size 1.27 1.27))))
  (property "Description" "Light emitting diode" (at 180.34 73.66 0) (hide yes) (show_name no) (do_not_autoplace no) (effects (font (size 1.27 1.27))))
  (property "Sim.Pins" "1=K 2=A" (at 180.34 73.66 0) (hide yes) (show_name no) (do_not_autoplace no) (effects (font (size 1.27 1.27))))
  (pin "1")
  (pin "2"))
 (symbol
  (lib_id "Device:R")
  (at 207.01 85.09 0)
  (unit 1)
  (body_style 1)
  (exclude_from_sim no)
  (in_bom yes)
  (on_board yes)
  (in_pos_files yes)
  (dnp no)
  (fields_autoplaced yes)
  (property "Reference" "R2" (at 209.55 83.8199 0) (show_name no) (do_not_autoplace no) (effects (font (size 1.27 1.27)) (justify left)))
  (property "Value" "220Ω" (at 209.55 86.3599 0) (show_name no) (do_not_autoplace no) (effects (font (size 1.27 1.27)) (justify left)))
  (property "Footprint" "" (at 205.232 85.09 90) (hide yes) (show_name no) (do_not_autoplace no) (effects (font (size 1.27 1.27))))
  (property "Datasheet" "" (at 207.01 85.09 0) (hide yes) (show_name no) (do_not_autoplace no) (effects (font (size 1.27 1.27))))
  (property "Description" "Resistor" (at 207.01 85.09 0) (hide yes) (show_name no) (do_not_autoplace no) (effects (font (size 1.27 1.27))))
  (pin "1")
  (pin "2"))
 (symbol
  (lib_id "Connector_Generic:Conn_01x06")
  (at 184.15 39.37 0)
  (unit 1)
  (body_style 1)
  (exclude_from_sim no)
  (in_bom yes)
  (on_board yes)
  (in_pos_files yes)
  (dnp no)
  (fields_autoplaced yes)
  (property "Reference" "J1" (at 186.69 39.3699 0) (show_name no) (do_not_autoplace no) (effects (font (size 1.27 1.27)) (justify left)))
  (property "Value" "ISD1820_MODULE" (at 186.69 41.9099 0) (show_name no) (do_not_autoplace no) (effects (font (size 1.27 1.27)) (justify left)))
  (property "Footprint" "" (at 184.15 39.37 0) (hide yes) (show_name no) (do_not_autoplace no) (effects (font (size 1.27 1.27))))
  (property "Datasheet" "" (at 184.15 39.37 0) (hide yes) (show_name no) (do_not_autoplace no) (effects (font (size 1.27 1.27))))
  (property "Description" "Generic connector, single row, 01x06, script generated (kicad-library-utils/schlib/autogen/connector/)" (at 184.15 39.37 0) (hide yes) (show_name no) (do_not_autoplace no) (effects (font (size 1.27 1.27))))
  (pin "2")
  (pin "1")
  (pin "6")
  (pin "4")
  (pin "3")
  (pin "5"))
 (symbol
  (lib_id "power:GND")
  (at 166.37 36.83 0)
  (unit 1)
  (body_style 1)
  (exclude_from_sim no)
  (in_bom yes)
  (on_board yes)
  (in_pos_files yes)
  (dnp no)
  (fields_autoplaced yes)
  (property "Reference" "#PWR04" (at 166.37 43.18 0) (hide yes) (show_name no) (do_not_autoplace no) (effects (font (size 1.27 1.27))))
  (property "Value" "GND" (at 166.37 41.91 0) (show_name no) (do_not_autoplace no) (effects (font (size 1.27 1.27))))
  (property "Footprint" "" (at 166.37 36.83 0) (hide yes) (show_name no) (do_not_autoplace no) (effects (font (size 1.27 1.27))))
  (property "Datasheet" "" (at 166.37 36.83 0) (hide yes) (show_name no) (do_not_autoplace no) (effects (font (size 1.27 1.27))))
  (property "Description" "Power symbol creates a global label with name \"GND\" , ground" (at 166.37 36.83 0) (hide yes) (show_name no) (do_not_autoplace no) (effects (font (size 1.27 1.27))))
  (pin "1"))
 (symbol
  (lib_id "Device:R")
  (at 218.44 73.66 0)
  (unit 1)
  (body_style 1)
  (exclude_from_sim no)
  (in_bom yes)
  (on_board yes)
  (in_pos_files yes)
  (dnp no)
  (fields_autoplaced yes)
  (property "Reference" "R1" (at 220.98 72.3899 0) (show_name no) (do_not_autoplace no) (effects (font (size 1.27 1.27)) (justify left)))
  (property "Value" "220Ω" (at 220.98 74.9299 0) (show_name no) (do_not_autoplace no) (effects (font (size 1.27 1.27)) (justify left)))
  (property "Footprint" "" (at 216.662 73.66 90) (hide yes) (show_name no) (do_not_autoplace no) (effects (font (size 1.27 1.27))))
  (property "Datasheet" "" (at 218.44 73.66 0) (hide yes) (show_name no) (do_not_autoplace no) (effects (font (size 1.27 1.27))))
  (property "Description" "Resistor" (at 218.44 73.66 0) (hide yes) (show_name no) (do_not_autoplace no) (effects (font (size 1.27 1.27))))
  (pin "1")
  (pin "2"))
 (symbol
  (lib_id "Device:LED")
  (at 180.34 100.33 0)
  (unit 1)
  (body_style 1)
  (exclude_from_sim no)
  (in_bom yes)
  (on_board yes)
  (in_pos_files yes)
  (dnp no)
  (fields_autoplaced yes)
  (property "Reference" "D3" (at 178.7525 93.98 0) (show_name no) (do_not_autoplace no) (effects (font (size 1.27 1.27))))
  (property "Value" "RED_CRITICAL" (at 178.7525 96.52 0) (show_name no) (do_not_autoplace no) (effects (font (size 1.27 1.27))))
  (property "Footprint" "" (at 180.34 100.33 0) (hide yes) (show_name no) (do_not_autoplace no) (effects (font (size 1.27 1.27))))
  (property "Datasheet" "" (at 180.34 100.33 0) (hide yes) (show_name no) (do_not_autoplace no) (effects (font (size 1.27 1.27))))
  (property "Description" "Light emitting diode" (at 180.34 100.33 0) (hide yes) (show_name no) (do_not_autoplace no) (effects (font (size 1.27 1.27))))
  (property "Sim.Pins" "1=K 2=A" (at 180.34 100.33 0) (hide yes) (show_name no) (do_not_autoplace no) (effects (font (size 1.27 1.27))))
  (pin "1")
  (pin "2"))
 (sheet_instances
  (path ""
   (page "1")))
 (embedded_fonts no))
